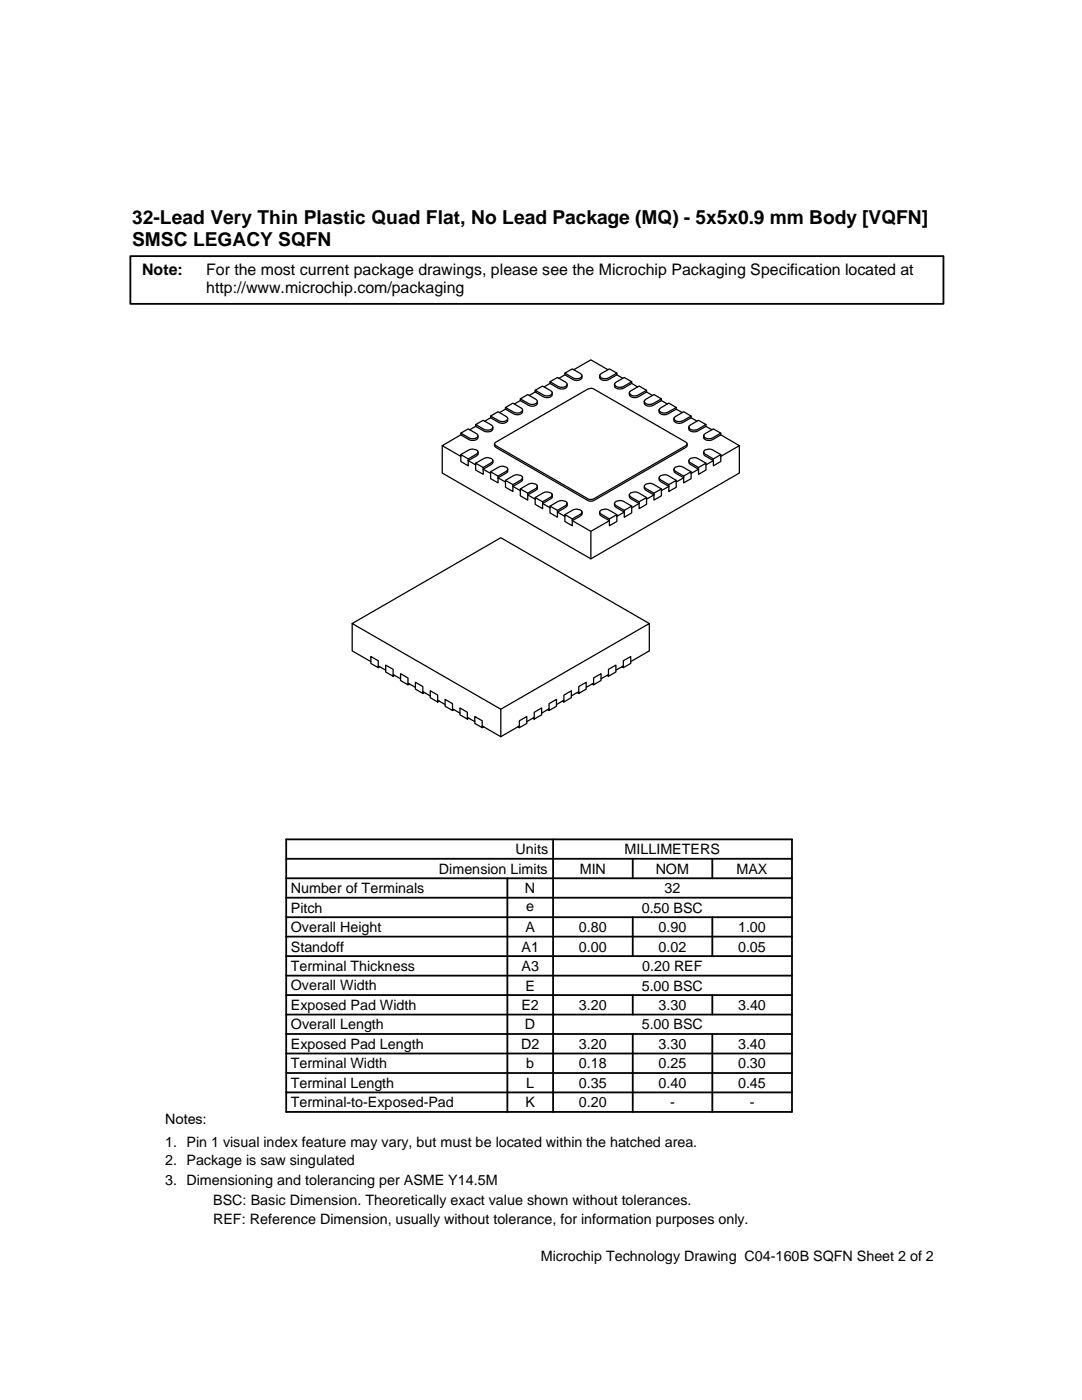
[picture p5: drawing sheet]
<svg xmlns="http://www.w3.org/2000/svg" width="216mm" height="279mm" viewBox="0 0 216 279" stroke-linecap="round" stroke-linejoin="round" font-family="sans-serif">
<g fill="none" stroke="#000" stroke-width=".25">
<path d="M103.8 79.9l-1.2 .7M103.8 79.6l1.5-.9 1.6 1 .3 .4a1.12 1.12 0 0 1-1.7 .4zM103.8 79.6v.3l1.7 1a1.19 1.19 0 0 0 1.7-.4v-.4M106.8 78.2l-1.2 .7M106.8 77.9l1.5-.9 1.6 1 .3 .4a1.12 1.12 0 0 1-1.8 .4zM106.8 77.9v.3l1.6 1a1.21 1.21 0 0 0 1.8-.5v-.3M109.7 76.5l-1.1 .7M109.7 76.2l1.5-.9 1.7 1 .3 .4a1.02 1.02 0 0 1-1.5 .6zM109.7 76.2v.3l1.7 1a1.23 1.23 0 0 0 1.8-.5v-.3M112.7 74.8l-1.2 .7M112.7 74.5l1.5-.9 1.6 .9 .3 .4a.98 .98 0 0 1-1.4 .6zM112.7 74.5v.3l1.6 1a1.35 1.35 0 0 0 1.8-.4v-.4"/>
<path d="M114.5 73.8l3.4-2 3.4 2M119.7 74.8l1.9-1.2 1.5 .9-1.6 .9a1.26 1.26 0 0 1-1.8-.4zM122.7 76.5l1.9-1.2 1.4 .9-1.6 .9a1.24 1.24 0 0 1-1.8-.4zM123.1 74.5v.3l-1.6 1a1.26 1.26 0 0 1-1.8-.5v-.3M123.1 74.8l1.2 .7M125.7 78.2l1.8-1.2 1.5 .9-1.6 .9a1.22 1.22 0 0 1-1.8-.4zM126 76.2v.3l-1.6 1a1.26 1.26 0 0 1-1.8-.5v-.3M126 76.5l1.2 .7M128.6 79.9l1.9-1.2 1.5 .9-1.7 .9a1.23 1.23 0 0 1-1.7-.4zM129 77.9v.3l-1.6 1a1.24 1.24 0 0 1-1.8-.5v-.3M129 78.2l1.2 .7M132 79.6v.3l-1.7 1a1.19 1.19 0 0 1-1.7-.4v-.4"/>
<path d="M132 79.9l1.2 .7M88.2 88.9v5.5l29.7 17.1 29.6-17.1v-5.5M91.9 86.8l-3.7 2.1 3.7 2.2M91.9 90.7l1.5 .9v1.4l-1.5-.9zM91.9 86.4l1.5-.8 1.7 .9 .3 .5a1.16 1.16 0 0 1-1.8 .4zM91.9 86.4v.4l1.7 .9a1.26 1.26 0 0 0 1.8-.4v-.3M94.9 92.4l1.5 .9v1.4l-1.5-.9zM94.9 85.1l-1.2 .7M94.9 84.7l1.5-.8 1.6 .9 .3 .2v.4a1.33 1.33 0 0 1-1.7 .3zM94.9 84.7v.4l1.7 .9a1.24 1.24 0 0 0 1.7-.4v-.3M95.4 90.2l-.1-.2a1.57 1.57 0 0 0-1.7-.2l-1.7 .9M95.4 90.2a.65 .65 0 0 1-.3 .8l-1.7 .9 1.5 .9"/>
<path d="M95.4 90.2l-.3 .4-1.7 1M97.9 94.1l1.5 .9v1.4l-1.5-.9zM97.9 83.4l-1.2 .7M97.9 83l1.5-.8 1.6 .9 .2 .2 .1 .4a1.33 1.33 0 0 1-1.8 .3zM97.9 83v.4l1.6 .9a1.24 1.24 0 0 0 1.8-.4v-.4M98.3 91.9v-.2a1.44 1.44 0 0 0-1.7-.2l-1.7 .9M98.3 91.9v.5l-.3 .3-1.6 .9 1.5 .9M98.3 91.9l-.3 .5-1.6 .9M98.7 88.6v.3l.2 .4 18.4 10.6 .6 .1 .6-.1 18.4-10.6 .2-.4v-.3M98.7 88.4l18.6-10.8 .6-.1 .6 .1 18.4 10.6 .2 .4-.2 .3-18.4 10.6-.6 .2-.6-.2-18.4-10.6-.2-.3zM100.9 95.9l1.4 .8v1.4l-1.4-.9zM100.9 81.7l-1.2 .6"/>
<path d="M100.9 81.3l1.4-.8 1.7 .9 .3 .4a1.12 1.12 0 0 1-1.8 .5zM100.9 81.3v.4l1.6 .9a1.23 1.23 0 0 0 1.8-.4v-.4M101.3 93.6l-.1-.2a1.44 1.44 0 0 0-1.7-.2l-1.6 .9M101.3 93.6v.5l-.3 .3-1.6 1 1.5 .8M101.3 93.6l-.3 .5-1.6 .9M103.8 97.6l1.5 .8v1.4l-1.5-.8zM104.3 95.4l-.1-.3a1.5 1.5 0 0 0-1.7-.2l-1.6 1M104.3 95.4l-.1 .4-.2 .3-1.7 1 1.5 .8M104.3 95.4l-.3 .4-1.7 .9M106.8 99.3l1.5 .8v1.4l-1.5-.9zM107.2 97.1v-.2a1.5 1.5 0 0 0-1.7-.3l-1.7 1M107.2 97.1v.4l-.3 .3-1.6 1 1.5 .8"/>
<path d="M107.2 97.1l-.3 .4-1.6 .9M110.2 98.8l-.1-.2a1.53 1.53 0 0 0-1.7-.3l-1.6 1M110.2 98.8v.4l-.3 .3-1.6 1 1.4 .8M110.2 98.8l-.3 .4-1.6 .9M125.6 98.8a.65 .65 0 0 0 .3 .7l1.6 1-1.5 .8M128.6 97.1v.4l.3 .3 1.6 1-1.5 .8M129 99.3l-1.6-1a1.47 1.47 0 0 0-1.8 .4v.2l.3 .3 1.6 .9M130.5 98.4l1.5-.8v1.4l-1.5 .8zM131.5 95.4v.4l.3 .3 1.7 1-1.5 .8M131.6 81.6l1.9-1.1 1.4 .8-1.6 1a1.23 1.23 0 0 1-1.8-.5zM132 97.6l-1.7-1a1.47 1.47 0 0 0-1.7 .3v.3l.3 .3 1.6 .9M133.5 96.7l1.4-.8v1.3l-1.4 .9z"/>
<path d="M134.5 93.6v.5l.3 .3 1.6 1-1.5 .8M134.6 83.3l1.8-1.1 1.5 .8-1.6 1a1.23 1.23 0 0 1-1.8-.5zM134.9 81.3v.4l-1.6 .9a1.23 1.23 0 0 1-1.8-.4v-.4M134.9 81.7l1.2 .6M134.9 95.9l-1.6-1a1.47 1.47 0 0 0-1.8 .3v.3l.3 .3 1.7 .9M136.4 95l1.5-.9v1.4l-1.5 .9zM137.5 91.9v.5l.3 .3 1.6 .9-1.5 .9M137.5 85l1.9-1.1 1.5 .8-1.7 1a1.23 1.23 0 0 1-1.7-.4zM137.9 83v.4l-1.6 .9a1.23 1.23 0 0 1-1.8-.4v-.4M137.9 83.4l1.2 .7M137.9 94.1l-1.6-.9a1.39 1.39 0 0 0-1.8 .3v.2l.3 .4 1.6 .9M139.4 93.3l1.5-.9v1.4l-1.5 .9z"/>
<path d="M140.4 90.2v.5l.3 .3 1.6 .9-1.4 .9M140.5 86.8l1.8-1.2 1.5 .8-1.6 1a1.23 1.23 0 0 1-1.8-.4zM140.9 84.7v.4l-1.7 .9a1.23 1.23 0 0 1-1.7-.4v-.3M140.9 85.1l1.1 .7M140.9 92.4l-1.7-.9a1.36 1.36 0 0 0-1.7 .3v.3l.3 .3 1.6 .9M142.3 91.6l1.5-.9v1.4l-1.5 .9zM143.8 86.4v.4l-1.6 .9a1.23 1.23 0 0 1-1.8-.4v-.3M143.8 90.7l-1.6-.9a1.43 1.43 0 0 0-1.8 .3l.1 .3 .2 .2 1.6 1M143.8 86.8l3.7 2.1-3.7 2.2M109.7 101l1.5 .9v1.3l-1.5-.8zM112.7 102.7l1.5 .9v1.3l-1.5-.8zM113.2 100.5l-.1-.2a1.53 1.53 0 0 0-1.7-.2l-1.7 .9"/>
<path d="M113.2 100.5l-.1 .4-.2 .4-1.7 .9 1.5 .9M113.2 100.5l-.3 .4-1.7 1M116.1 102.2a.61 .61 0 0 1-.3 .8l-1.6 .9 3.7 2.1 3.7-2.1-1.6-.9a.65 .65 0 0 1-.3-.8M116.1 102.2v-.2a1.53 1.53 0 0 0-1.8-.2l-1.6 .9M116.1 102.2l-.3 .4-1.6 1M117.9 106v5.5M121.6 103.6l1.5-.9v1.4l-1.5 .8zM122.6 100.5a.65 .65 0 0 0 .3 .8l1.7 .9-1.5 .9M123.1 102.7l-1.6-.9a1.47 1.47 0 0 0-1.8 .3v.2l.3 .3 1.6 1M124.6 101.9l1.4-.9v1.4l-1.4 .8zM126 101l-1.6-.9a1.47 1.47 0 0 0-1.8 .3v.2l.3 .3 1.7 1M127.5 100.1l1.5-.8v1.3l-1.5 .9z"/>
<path d="M70.3 124.4v5.5l3.7 2.1M75.5 132.9l1.5 .9M75.8 133.1l-.3 .1-1.5-.8v-1.4l1.5 .9v1.3M78.4 134.6l1.5 .9M78.7 134.8l-.3 .2-1.4-.9v-1.4l1.4 .9v1.4M81.4 136.3l1.5 .9M81.7 136.5l-.3 .2-1.5-.9v-1.3l1.5 .8v1.4M84.4 138l1.5 .9M84.7 138.2l-.3 .2-1.5-.9v-1.3l1.5 .8v1.4M87.3 139.7l1.5 .9M87.6 139.9l-.3 .2-1.4-.9v-1.3l1.4 .8v1.4M112.2 139.9l.3 .2 1.5-.9v-1.3l-1.5 .8v1.4"/>
<path d="M112.5 139.7l-1.5 .9M115.2 138.2l.3 .2 1.5-.9v-1.3l-1.5 .8v1.4M115.5 138l-1.5 .9M118.2 136.5l.2 .2 1.5-.9v-1.3l-1.5 .8v1.4M118.4 136.3l-1.4 .9M121.1 134.8l.3 .2 1.5-.9v-1.4l-1.5 .9v1.4M121.4 134.6l-1.5 .9M124.1 133.1l.3 .1 1.5-.8v-1.4l-1.5 .9v1.3M124.4 132.9l-1.5 .9M125.9 132l3.7-2.1v-5.5l-29.7 17.1M129.6 124.4l-29.7-17.1-29.6 17.1 29.6 17.1v5.5M90.3 141.5l1.5 .8"/>
<path d="M90.6 141.6l-.3 .2-1.5-.9v-1.3l1.5 .8v1.4M93.3 143.2l1.4 .8M93.6 143.3l-.3 .2-1.5-.8v-1.4l1.5 .9v1.3M96.2 144.9l3.7 2.1M96.5 145.1l-.3 .1-1.5-.8v-1.4l1.5 .8v1.4M103.3 145.1l.3 .1 1.5-.8v-1.4l-1.5 .8v1.4M103.6 144.9l-3.7 2.1M106.3 143.3l.3 .2 1.5-.8v-1.4l-1.5 .9v1.3M106.6 143.2l-1.5 .8M109.3 141.6l.3 .2 1.4-.9v-1.3l-1.4 .8v1.4M109.6 141.5l-1.5 .8"/>
</g>
<g fill="none" stroke="#000" stroke-width=".36">
<path d="M26 51.1h162.3v9.5h-162.3zM57.1 179.2h100.9M57.1 175.3h100.9M57.1 171.4h100.9M57.1 167.5h100.9v54.4h-100.9zM101.2 175.3v46.6M110.4 167.5v54.4M126.3 171.4v3.9M142.1 171.4v3.9M57.1 186.9h100.9M57.1 183h100.9M57.1 198.6h100.9"/>
<path d="M57.1 194.7h100.9M57.1 190.8h100.9M126.3 183v7.8M126.3 198.6v3.9M142.1 183v7.8M142.1 198.6v3.9M57.1 214.1h100.9M57.1 206.4h100.9M57.1 202.5h100.9M57.1 210.2h100.9M57.1 218h100.9M126.3 206.4v15.5"/>
<path d="M142.1 206.4v15.5"/>
</g>
<g font-size="3.8">
<text x="26.4" y="44.7">32-Lead Very Thin Plastic Quad Flat, No Lead Package (MQ) - 5x5x0.9 mm Body [VQFN]</text>
<text x="26.4" y="49.2">SMSC LEGACY SQFN</text>
</g>
<g font-size="3.2">
<text x="28.4" y="54.9">Note:</text>
<text x="41.1" y="54.9">For the most current package drawings, please see the Microchip Packaging Specification located at</text>
<text x="41.1" y="58.5">http://www.microchip.com/packaging</text>
</g>
<g font-size="2.9">
<text x="102.9" y="170.5">Units</text>
<text x="124.6" y="170.5">MILLIMETERS</text>
<text x="58" y="178.2">Number of Terminals</text>
<text x="87.6" y="174.4">Dimension Limits</text>
<text x="104.8" y="178.2">N</text>
<text x="115.7" y="174.4">MIN</text>
<text x="130.8" y="174.4">NOM</text>
<text x="132.6" y="178.2">32</text>
<text x="147" y="174.4">MAX</text>
<text x="58" y="182.1">Pitch</text>
<text x="105" y="181.8">e</text>
<text x="128" y="182.1">0.50 BSC</text>
<text x="58" y="186">Overall Height</text>
<text x="58" y="189.9">Standoff</text>
<text x="104.1" y="189.9">A1</text>
<text x="104.8" y="186">A</text>
<text x="115.5" y="186">0.80</text>
<text x="115.5" y="189.9">0.00</text>
<text x="131.4" y="186">0.90</text>
<text x="131.4" y="189.9">0.02</text>
<text x="147.3" y="186">1.00</text>
<text x="147.3" y="189.9">0.05</text>
<text x="58" y="197.7">Overall Width</text>
<text x="58" y="193.8">Terminal Thickness</text>
<text x="104.1" y="193.8">A3</text>
<text x="104.8" y="197.7">E</text>
<text x="128" y="197.7">5.00 BSC</text>
<text x="128.1" y="193.8">0.20 REF</text>
<text x="58" y="201.6">Exposed Pad Width</text>
<text x="104" y="201.6">E2</text>
<text x="115.5" y="201.6">3.20</text>
<text x="131.4" y="201.6">3.30</text>
<text x="147.3" y="201.6">3.40</text>
<text x="58" y="205.4">Overall Length</text>
<text x="58" y="209.3">Exposed Pad Length</text>
<text x="104" y="209.3">D2</text>
<text x="104.8" y="205.4">D</text>
<text x="115.5" y="209.3">3.20</text>
<text x="128" y="205.4">5.00 BSC</text>
<text x="131.4" y="209.3">3.30</text>
<text x="147.3" y="209.3">3.40</text>
<text x="58" y="213.2">Terminal Width</text>
<text x="105" y="213.2">b</text>
<text x="115.5" y="213.2">0.18</text>
<text x="131.4" y="213.2">0.25</text>
<text x="147.3" y="213.2">0.30</text>
<text x="58" y="217.1">Terminal Length</text>
<text x="58" y="221">Terminal-to-Exposed-Pad</text>
<text x="104.8" y="221">K</text>
<text x="105" y="217.1">L</text>
<text x="115.5" y="221">0.20</text>
<text x="115.5" y="217.1">0.35</text>
<text x="131.4" y="217.1">0.40</text>
<text x="133.7" y="221">-</text>
<text x="147.3" y="217.1">0.45</text>
<text x="149.6" y="221">-</text>
<text x="32.9" y="224.3">Notes:</text>
<text x="32.9" y="228.9">1. Pin 1 visual index feature may vary, but must be located within the hatched area.</text>
<text x="32.9" y="232.6">2. Package is saw singulated</text>
<text x="32.9" y="236.5">3. Dimensioning and tolerancing per ASME Y14.5M</text>
<text x="42.5" y="244.3">REF: Reference Dimension, usually without tolerance, for information purposes only.</text>
<text x="42.5" y="240.6">BSC: Basic Dimension. Theoretically exact value shown without tolerances.</text>
<text x="107.9" y="251.7">Microchip Technology Drawing C04-160B SQFN Sheet 2 of 2</text>
</g>
</svg>
